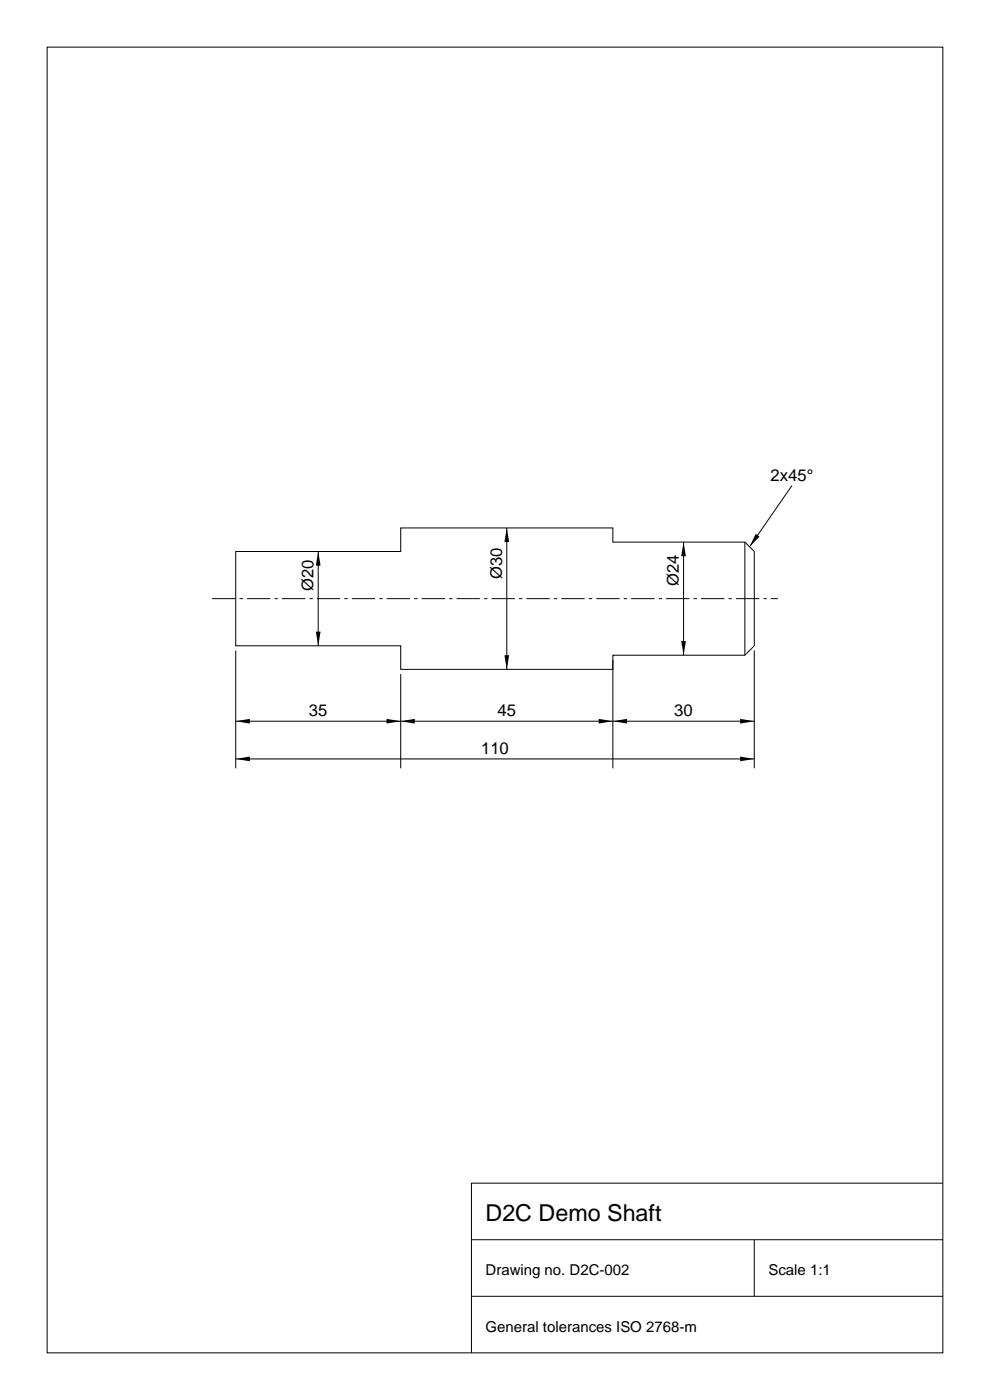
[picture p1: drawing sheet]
<svg xmlns="http://www.w3.org/2000/svg" width="210mm" height="297mm" viewBox="0 0 210 297" stroke-linecap="round" stroke-linejoin="round" font-family="sans-serif">
<g fill="none" stroke="#000" stroke-width=".21">
<path d="M10 10h190v277h-190zM50 117h35v-5h45v3h28l2 2v20l-2 2h-28v3h-45v-5h-35zM67.5 117v20M107.5 112v30M145 115v24M158 115v24M168 103l-9 13M50 138v25M160 138v25M50 153h110M85 143v20M130 140v23"/>
<path d="M50 161h110M200 251h-100v36M100 263h100M100 275h100M160 263v12"/>
</g>
<path d="M45 127h120" fill="none" stroke="#000" stroke-width=".21" stroke-dasharray="4.9 .9 .7 .9" stroke-linecap="butt"/>
<g fill="#000">
<path d="M67.5 117l.5 3h-1zM107.5 112l.5 3h-1zM145 115l.5 3h-1zM160.3 113.2l.8 .6-2.1 2.2zM67 134h1l-.5 3zM144.5 136h1l-.5 3zM50 153l3-.5v1zM82 152.5l3 .5-3 .5zM85 153l3-.5v1zM107 139h1l-.5 3zM127 152.5l3 .5-3 .5zM130 153l3-.5v1z"/>
<path d="M157 152.5l3 .5-3 .5zM50 161l3-.5v1zM157 160.5l3 .5-3 .5z"/>
</g>
<text font-size="4.9" x="103" y="259">D2C Demo Shaft</text>
<g font-size="3.5">
<text x="163.5" y="102">2x45°</text>
<text x="66.5" y="125.3" transform="rotate(-90 66.5 125.3)">Ø20</text>
<text x="106.5" y="122.8" transform="rotate(-90 106.5 122.8)">Ø30</text>
<text x="144" y="124.3" transform="rotate(-90 144 124.3)">Ø24</text>
<text x="65.5" y="152">35</text>
<text x="105.5" y="152">45</text>
<text x="143" y="152">30</text>
<text x="102.1" y="160">110</text>
</g>
<g font-size="3.2">
<text x="103" y="270.5">Drawing no. D2C-002</text>
<text x="163" y="270.5">Scale 1:1</text>
<text x="103" y="282.5">General tolerances ISO 2768-m</text>
</g>
</svg>
